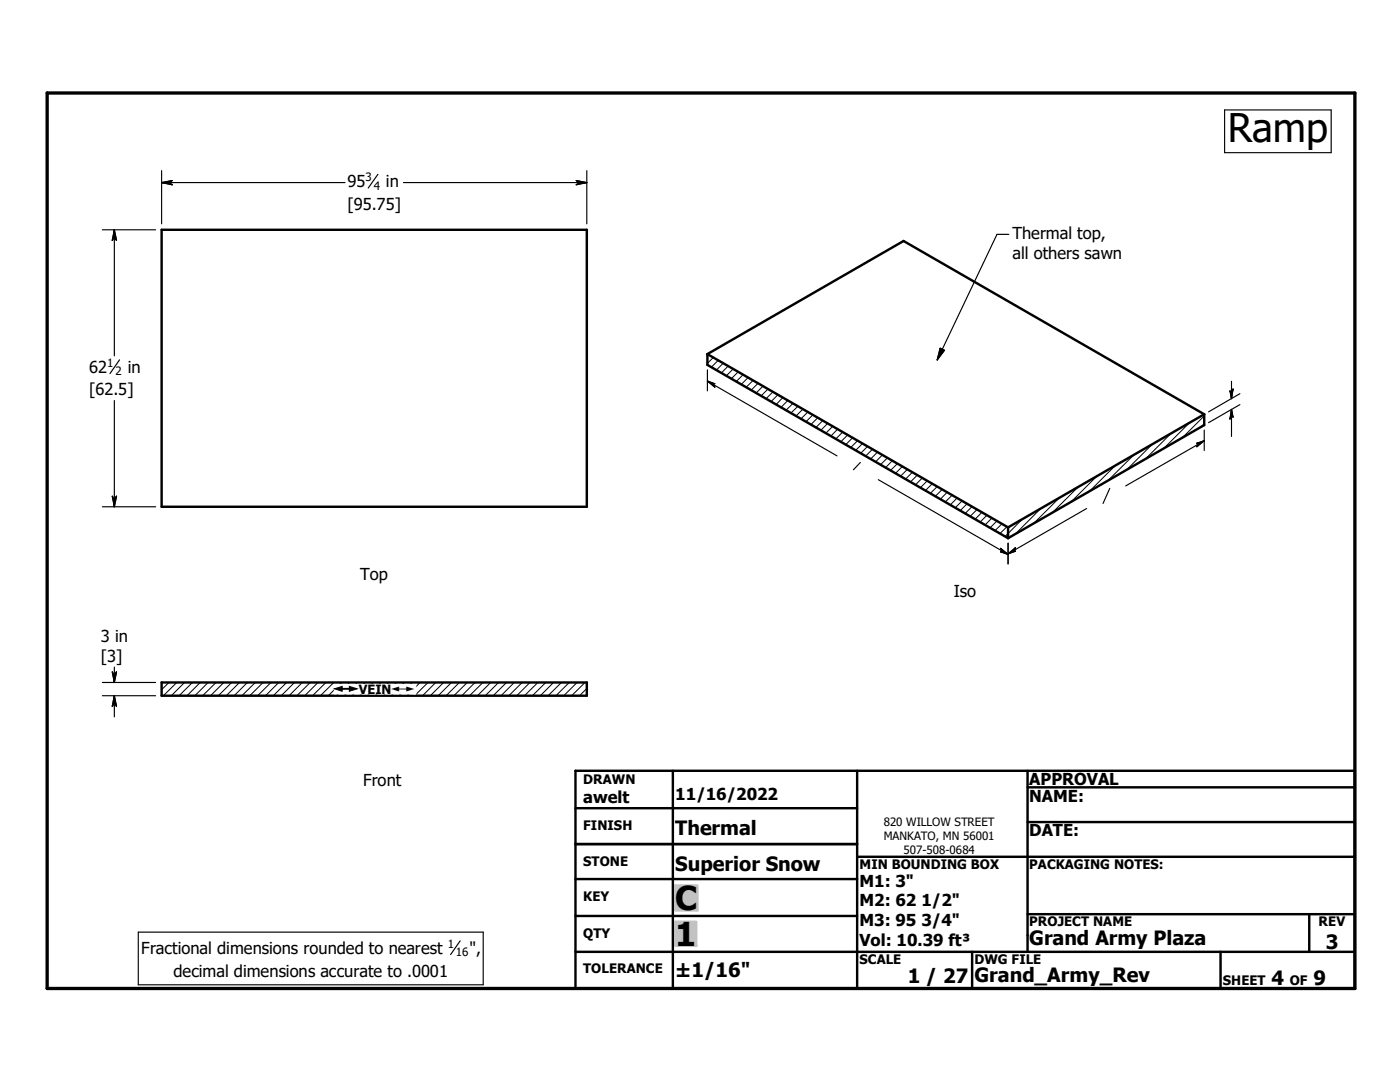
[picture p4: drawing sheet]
<svg xmlns="http://www.w3.org/2000/svg" width="279mm" height="216mm" viewBox="0 0 279 216" stroke-linecap="round" stroke-linejoin="round" font-family="sans-serif">
<g fill="none" stroke="#000" stroke-width=".48">
<path d="M32.3 45.9h84.8v55.2h-84.8zM141.2 70.7v2.1l60 34.6M141.2 70.7l39.1-22.6 60 34.6M141.2 70.7l60 34.5M240.3 82.7v2.1l-39.1 22.6M240.3 82.7l-39.1 22.5M201.2 105.2v2.2M32.3 136.2h84.8v2.6h-84.8zM114.8 153.8h155.6v43.4h-155.6zM134.3 153.8v43.4M171.1 153.8v43.4M205.1 157.1h65.3"/>
<path d="M205.1 153.8v36.1M114.8 175.4h56.3M114.8 161.3h56.3M114.8 168.4h56.3M171.1 171h99.3M205.1 164h65.3M114.8 182.8h56.3M114.8 189.9h155.6M194 189.9v7.3M205.1 182.4h65.3M243.6 189.9v7.3M261.3 182.4v7.5"/>
</g>
<g fill="none" stroke="#000" stroke-width=".2">
<path d="M141.4 70.8l-.2 .1M142.3 71.3l-1.1 1.2M143.3 71.9l-1.3 1.4M144.3 72.5l-1.3 1.4M145.3 73l-1.4 1.4M146.3 73.6l-1.4 1.4M147.3 74.2l-1.4 1.4M148.3 74.8l-1.4 1.3M149.3 75.4l-1.4 1.3M150.3 75.9l-1.4 1.4M151.3 76.5l-1.4 1.4M152.3 77.1l-1.4 1.3"/>
<path d="M153.3 77.6l-1.4 1.4M154.2 78.2l-1.3 1.4M155.2 78.8l-1.3 1.4M156.2 79.3l-1.3 1.4M157.2 79.9l-1.3 1.4M158.2 80.5l-1.4 1.4M159.2 81.1l-1.4 1.3M160.2 81.6l-1.3 1.4M161.2 82.2l-1.4 1.4M162.2 82.8l-1.4 1.4M163.2 83.3l-1.4 1.4M164.2 83.9l-1.4 1.4"/>
<path d="M165.2 84.5l-1.4 1.4M166.2 85.1l-1.4 1.3M167.2 85.6l-1.4 1.4M168.2 86.2l-1.4 1.4M169.2 86.8l-1.4 1.4M170.1 87.4l-1.3 1.3M171.1 87.9l-1.3 1.4M172.1 88.5l-1.3 1.4M173.1 89.1l-1.3 1.4M174.1 89.6l-1.4 1.4M175.1 90.2l-1.4 1.4M176.1 90.8l-1.4 1.4"/>
<path d="M177.1 91.4l-1.4 1.3M178.1 91.9l-1.4 1.4M179.1 92.5l-1.4 1.4M180.1 93.1l-1.4 1.4M181.1 93.7l-1.4 1.3M182.1 94.2l-1.4 1.4M183.1 94.8l-1.4 1.4M184.1 95.4l-1.4 1.4M185.1 95.9l-1.4 1.4M186 96.5l-1.3 1.4M187 97.1l-1.3 1.4M188 97.7l-1.3 1.3"/>
<path d="M189 98.2l-1.4 1.4M190 98.8l-1.4 1.4M191 99.4l-1.4 1.4M192 100l-1.4 1.3M211.4 99.3l-5.1 5.1M215.1 97.2l-5.1 5.1M218.9 95.1l-5.2 5.1M222.5 92.9l-5.1 5.1M226.3 90.8l-5.2 5.1M230 88.6l-5.2 5.2M233.7 86.5l-5.1 5.1M237.4 84.4l-5.2 5.1"/>
<path d="M240.3 84.5l-.6 .7M240.3 83l-4.3 4.4M193 100.5l-1.4 1.4M194 101.1l-1.4 1.4M195 101.7l-1.4 1.3M196 102.2l-1.4 1.4M197 102.8l-1.4 1.4M198 103.4l-1.4 1.4M198.9 104l-1.3 1.3M200 104.5l-1.4 1.4M201 105.1l-1.4 1.4M204 103.6l-3.4 3.5"/>
<path d="M207.7 101.5l-5.1 5.1M33.7 136.2l-1.4 1.4M35.3 136.2l-2.7 2.6M36.8 136.2l-2.6 2.6M38.4 136.2l-2.7 2.6M40 136.2l-2.7 2.6M41.5 136.2l-2.6 2.6M43.1 136.2l-2.7 2.6M44.7 136.2l-2.7 2.6M46.2 136.2l-2.6 2.6M47.8 136.2l-2.6 2.6M49.4 136.2l-2.7 2.6"/>
<path d="M51 136.2l-2.7 2.6M52.5 136.2l-2.6 2.6M54.1 136.2l-2.7 2.6M55.6 136.2l-2.6 2.6M57.2 136.2l-2.7 2.6M58.8 136.2l-2.7 2.6M60.3 136.2l-2.6 2.6M61.9 136.2l-2.7 2.6M63.5 136.2l-2.7 2.6M65 136.2l-2.6 2.6M66.6 136.2l-2.7 2.6M68.2 136.2l-2.7 2.6"/>
<path d="M69.7 136.2l-2.6 2.6M71.3 136.2l-2.6 2.6M72.9 136.2l-2.7 2.6M74.5 136.2l-2.7 2.6M76 136.2l-2.6 2.6M77.6 136.2l-2.7 2.6M79.1 136.2l-2.6 2.6M80.7 136.2l-2.7 2.6M82.3 136.2l-2.7 2.6M83.8 136.2l-2.6 2.6M85.4 136.2l-2.7 2.6M87 136.2l-2.7 2.6"/>
<path d="M88.5 136.2l-2.6 2.6M90.1 136.2l-2.6 2.6M91.7 136.2l-2.7 2.6M93.3 136.2l-2.7 2.6M94.8 136.2l-2.6 2.6M96.4 136.2l-2.7 2.6M97.9 136.2l-2.6 2.6M99.5 136.2l-2.7 2.6M101.1 136.2l-2.7 2.6M102.6 136.2l-2.6 2.6M104.2 136.2l-2.7 2.6M105.8 136.2l-2.7 2.6"/>
<path d="M107.3 136.2l-2.6 2.6M108.9 136.2l-2.6 2.6M110.5 136.2l-2.7 2.6M112.1 136.2l-2.7 2.6M113.6 136.2l-2.6 2.6M115.2 136.2l-2.7 2.6M116.8 136.2l-2.7 2.6M117.1 137.4l-1.4 1.4"/>
</g>
<path d="M9.4 18.6h261v178.6h-261z" fill="none" stroke="#000" stroke-width=".66"/>
<g fill="#c0c0c0" stroke="#c0c0c0" stroke-width=".48">
<path d="M134.8 183.9h4.2v4.8z"/>
<path d="M134.8 183.9l4.2 4.8h-4.2z"/>
<path d="M134.8 176.7h4.4v5z"/>
<path d="M134.8 176.7l4.4 5h-4.4z"/>
</g>
<g fill="none" stroke="#000" stroke-width=".23">
<path d="M32.3 36.4h36.6M32.3 36.4l2.1-.4-.8 .4M32.3 36.4l2.1 .5-.8-.5M32.3 34v10.7M33.6 36.4h.1M75.4 34.8l-1.9 2.7M80.5 36.4h36.6M115.7 36.4h.1M115.7 36.4l-.7 .5 2.1-.5M115.7 36.4l-.7-.4 2.1 .4M117.1 34v10.7M244.4 21.9h21.3v8.6h-21.3z"/>
<path d="M20.4 45.9h10.7M22.8 47.2h.1M22.8 45.9v25.1M22.8 45.9l.4 2.1-.4-.8M22.8 45.9l-.4 2.1 .4-.8M201.3 46.8h-2.3l-12 25M22.8 79.9v21.2M23.9 71.8l-1.9 2.7M141.2 76l25.8 15M141.2 76l1.5 .6h-.6M141.2 76l1.5 1.2-.6-.6M141.2 73.8v4.2"/>
<path d="M142.1 76.6h.1M187.6 69.5l.9 .4-1.5 1.9zM245.8 78.4h.1M245.8 76.1v3.4M245.8 78.4l-.3-.4 .3 1.5M245.8 78.4l.3-.8-.3 1.9M247.5 78.6l-6.3 3.6M22.8 99.8h.1M22.8 99.8l-.4-.8 .4 2.1M22.8 99.8l.4-.8-.4 2.1M171.7 92.3l-1.4 1.4M175.3 95.7l25.9 14.9"/>
<path d="M221.5 97.4l-1.4 3.1M239.4 88.5h.1M240.3 87.9l-15.6 9.1M240.3 87.9l-1.4 1.2 .5-.6M240.3 87.9l-1.4 .6h.5M240.3 85.8v4.1M245.8 82.8h.1M245.8 81.7v5.4M245.8 81.7l.3 1.5-.3-.4M245.8 81.7l-.3 1.9 .3-.8M247.5 80.7l-6.3 3.6M20.4 101.1h10.7"/>
<path d="M200.2 110.1h.1M200.2 110.1h-.5l1.5 .5M200.2 110.1l-.5-.7 1.5 1.2M201.2 108.4v4.2M202.1 110h.1M202.1 110l.6-.7-1.5 1.2M202.1 110h.6l-1.5 .5M216.8 101.5l-15.6 9M20.4 138.8h10.7M20.4 136.2h10.7M22.8 134.8h.1M22.8 133.1v3.1"/>
<path d="M22.8 138.8v4.2M22.8 134.8l-.4-.7 .4 2.1M22.8 134.8l.4-.7-.4 2.1M22.8 138.8l.4 2.1-.4-.7M22.8 138.8l-.4 2.1 .4-.7M22.8 140.2h.1M27.6 186h68.8v10.5h-68.8zM91.8 187.7l-1.9 2.8"/>
</g>
<g fill="#000" stroke="#000" stroke-width=".23">
<path d="M32.3 36.4l2.1-.4-.8 .4zM32.3 36.4h1.3l.8 .5zM33.6 36.4l.8 .5zM115 36.9l.7-.5h1.4zM115 36l2.1 .4h-1.4zM115 36l.7 .4zM22.8 45.9l.4 2.1-.4-.8zM22.8 45.9v1.3l-.4 .8zM22.8 47.2l-.4 .8zM141.2 76l1.5 .6h-.6zM141.2 76l.9 .6 .6 .6zM142.1 76.6l.6 .6z"/>
<path d="M187.6 69.5l.9 .4-1.5 1.9zM245.5 78l.3 .4v1.1zM246.1 77.6l-.3 1.9v-1.1zM246.1 77.6l-.3 .8zM22.4 99l.4 .8v1.3zM23.2 99l-.4 2.1v-1.3zM23.2 99l-.4 .8zM239.4 88.5l.9-.6-1.4 1.2zM238.9 88.5l1.4-.6-.9 .6zM238.9 88.5h.5zM245.8 81.7l.3 1.5-.3-.4zM245.8 81.7v1.1l-.3 .8z"/>
<path d="M245.8 82.8l-.3 .8zM199.7 110.1h.5l1 .5zM199.7 109.4l1.5 1.2-1-.5zM199.7 109.4l.5 .7zM201.2 110.5l1.5-1.2-.6 .7zM201.2 110.5l.9-.5h.6zM202.1 110h.6zM22.4 134.1l.4 .7v1.4zM23.2 134.1l-.4 2.1v-1.4zM23.2 134.1l-.4 .7zM22.8 138.8l.4 2.1-.4-.7zM22.8 138.8v1.4l-.4 .7z"/>
<path d="M22.8 140.2l-.4 .7z"/>
</g>
<g fill="#fff" stroke="#fff" stroke-width=".23">
<path d="M66.7 136.6h16.3v1.8z"/>
<path d="M66.7 136.6l16.3 1.8h-16.3z"/>
</g>
<text font-size="7.9" x="245" y="28.3">Ramp</text>
<g font-size="6.6">
<text x="134.7" y="181.6">C</text>
<text x="134.7" y="188.7">1</text>
</g>
<g font-size="3.9">
<text x="134.7" y="166.6">Thermal</text>
<text x="134.7" y="173.8">Superior Snow</text>
<text x="205.4" y="188.6">Grand Army Plaza</text>
<text x="264.6" y="189.3">3</text>
<text x="134.7" y="194.9">±1/16&quot;</text>
<text x="181.1" y="196.1">1 / 27</text>
<text x="194.5" y="196">Grand_Army_Rev</text>
<text x="253.8" y="196.6">4</text>
<text x="262.1" y="196.6">9</text>
</g>
<g font-size="3.3">
<text x="69.3" y="37.4">95</text>
<text x="69.3" y="41.8">[95.75]</text>
<text x="77" y="37.4">in</text>
<text x="202.1" y="47.7">Thermal top,</text>
<text x="202.1" y="51.6">all others sawn</text>
<text x="17.8" y="74.4">62</text>
<text x="25.5" y="74.4">in</text>
<text x="17.8" y="78.8">[62.5]</text>
<text x="71.9" y="115.7">Top</text>
<text x="190.3" y="119">Iso</text>
<text x="20.2" y="128">3 in</text>
<text x="20.2" y="132">[3]</text>
<text x="72.5" y="156.8">Front</text>
<text x="116.4" y="160.2">awelt</text>
<text x="134.7" y="159.7">11/16/2022</text>
<text x="205.4" y="156.7">APPROVAL</text>
<text x="205.4" y="159.9">NAME:</text>
<text x="205.4" y="166.9">DATE:</text>
<text x="171.5" y="176.9">M1: 3&quot;</text>
<text x="171.5" y="180.8">M2: 62 1/2&quot;</text>
<text x="171.5" y="184.8">M3: 95 3/4&quot;</text>
<text x="28.2" y="190.3">Fractional dimensions rounded to nearest</text>
<text x="93.7" y="190.3">&quot;,</text>
<text x="171.5" y="188.7">Vol: 10.39 ft³</text>
<text x="34.6" y="195">decimal dimensions accurate to .0001</text>
</g>
<g font-size="2.6">
<text x="116.4" y="156.4">DRAWN</text>
<text x="116.4" y="165.6">FINISH</text>
<text x="116.4" y="172.8">STONE</text>
<text x="171.5" y="173.4">MIN BOUNDING BOX</text>
<text x="205.4" y="173.4">PACKAGING NOTES:</text>
<text x="116.4" y="179.9">KEY</text>
<text x="205.4" y="184.8">PROJECT NAME</text>
<text x="263.1" y="184.8">REV</text>
<text x="116.4" y="187.1">QTY</text>
<text x="116.4" y="194.2">TOLERANCE</text>
<text x="171.5" y="192.4">SCALE</text>
<text x="194.5" y="192.4">DWG FILE</text>
<text x="244.1" y="196.6">SHEET</text>
<text x="257.4" y="196.6">OF</text>
</g>
<text font-size="2.5" x="71.6" y="138.4">VEIN</text>
<g font-size="2.3">
<text x="72.9" y="36.2">3</text>
<text x="74.6" y="37.8">4</text>
<text x="21.4" y="73.2">1</text>
<text x="23" y="74.9">2</text>
<text x="176.4" y="164.8">820 WILLOW STREET</text>
<text x="176.4" y="167.6">MANKATO, MN 56001</text>
<text x="180.3" y="170.3">507-508-0684</text>
<text x="89.4" y="189.1">1</text>
<text x="91" y="190.8">16</text>
</g>
<g font-size="2">
<text x="66.8" y="138.4">#</text>
<text x="78.1" y="138.4">#</text>
</g>
</svg>
